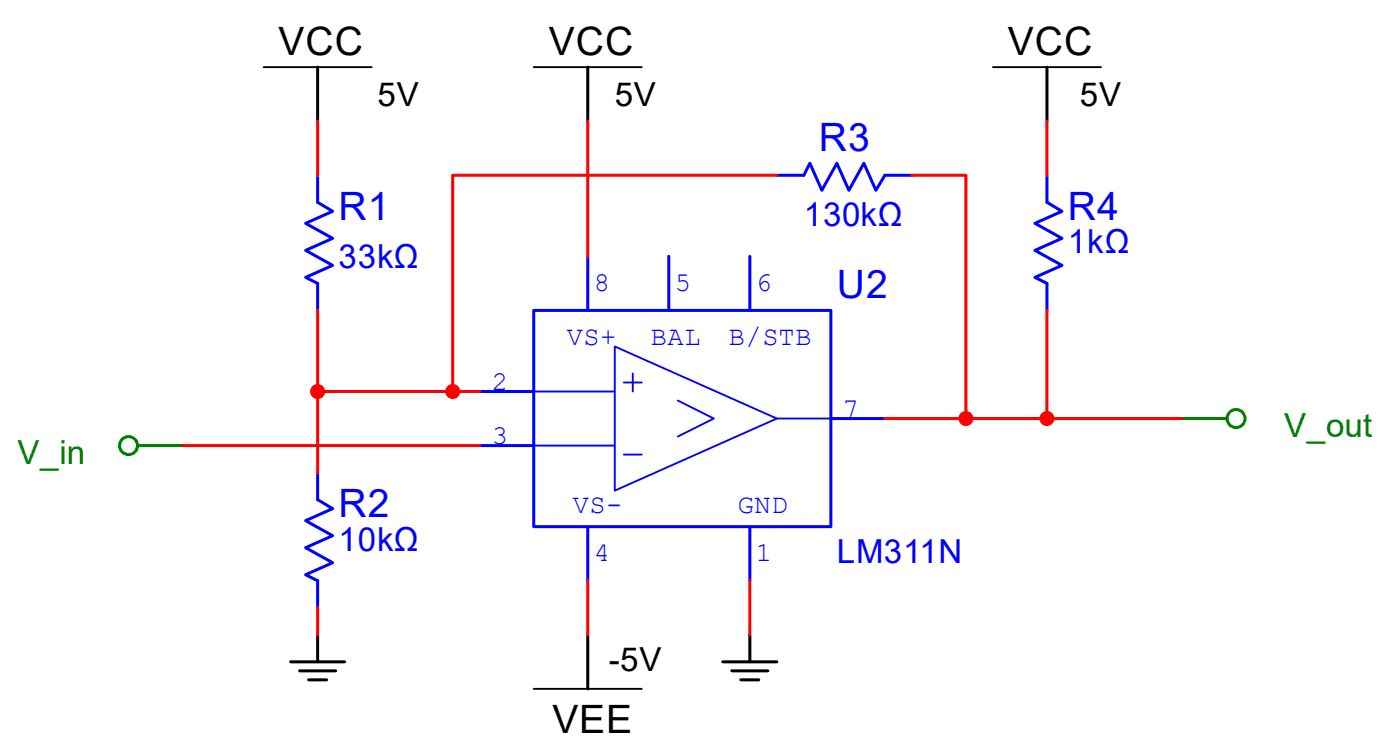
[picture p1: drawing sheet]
<svg xmlns="http://www.w3.org/2000/svg" width="99mm" height="53mm" viewBox="0 0 99 53" stroke-linecap="round" stroke-linejoin="round" font-family="sans-serif">
<path d="M37.6 31.4h5.8M37.6 27.6h5.8M43.4 24.4l11.4 5.1-11.4 5.1zM44 27h1.3M44 32h1.3M44.6 26.3v1.3M47.8 28.2l2.5 1.3-2.5 1.3M54.8 29.5h3.8" fill="none" stroke="#00f" stroke-width=".13"/>
<path d="M37.6 21.9h21v15.2h-21z" fill="none" stroke="#00f" stroke-width=".21"/>
<path d="M33.8 27.6h3.8" fill="none" stroke="#00f" stroke-width=".21"/>
<path d="M33.8 31.4h3.8" fill="none" stroke="#00f" stroke-width=".21"/>
<path d="M41.5 37.1v3.8" fill="none" stroke="#00f" stroke-width=".21"/>
<path d="M41.5 18.1v3.8" fill="none" stroke="#00f" stroke-width=".21"/>
<path d="M58.6 29.5h3.8" fill="none" stroke="#00f" stroke-width=".21"/>
<path d="M52.9 37.1v3.8" fill="none" stroke="#00f" stroke-width=".21"/>
<path d="M47.2 18.1v3.8" fill="none" stroke="#00f" stroke-width=".21"/>
<path d="M22.4 14.3l1.1 .6-1.9 .8 1.9 1.1-1.9 .8 1.9 1.1-1.9 .8 .8 .5M52.9 18.1v3.8" fill="none" stroke="#00f" stroke-width=".21"/>
<path d="M18.6 4.7h7.6M37.6 4.7h7.7M70 4.7h7.6" fill="none" stroke="#000" stroke-width=".13"/>
<path d="M22.4 4.7v3.8M41.5 4.7v3.8M73.8 4.7v3.8M20.5 46.6h3.8M21.1 47.3h2.6M21.8 47.9h1.2M22.4 44.7v1.9M51 46.6h3.8M51.6 47.3h2.6M52.2 47.9h1.3M52.9 44.7v1.9" fill="none" stroke="#000" stroke-width=".21"/>
<path d="M22.4 20v1.9" fill="none" stroke="#00f" stroke-width=".21"/>
<path d="M22.4 12.4v1.9M22.4 35.2l1.1 .6-1.9 .9 1.9 1.1-1.9 .8 1.9 1.1-1.9 .8 .8 .4" fill="none" stroke="#00f" stroke-width=".21"/>
<path d="M22.4 40.9v1.9" fill="none" stroke="#00f" stroke-width=".21"/>
<path d="M22.4 33.3v1.9" fill="none" stroke="#00f" stroke-width=".21"/>
<g fill="none" stroke="#008000" stroke-width=".21">
<path d="M9.7 31.4h1.3"/>
<circle cx="9.1" cy="31.4" r=".64"/>
</g>
<path d="M11 31.4h1.9" fill="none" stroke="#008000" stroke-width=".21"/>
<path d="M73.8 14.3l1.1 .6-1.9 .8 1.9 1.1-1.9 .8 1.9 1.1-1.9 .8 .8 .5" fill="none" stroke="#00f" stroke-width=".21"/>
<path d="M73.8 20v1.9" fill="none" stroke="#00f" stroke-width=".21"/>
<path d="M73.8 12.4v1.9" fill="none" stroke="#00f" stroke-width=".21"/>
<g fill="none" stroke="#008000" stroke-width=".21">
<path d="M85.3 29.5h1.2"/>
<circle cx="87.2" cy="29.5" r=".64"/>
</g>
<path d="M83.4 29.5h1.9" fill="none" stroke="#008000" stroke-width=".21"/>
<g fill="#f00" stroke="#f00" stroke-width=".21">
<circle cx="68.1" cy="29.5" r=".42"/>
<circle cx="22.4" cy="27.6" r=".42"/>
<circle cx="31.9" cy="27.6" r=".42"/>
<circle cx="73.8" cy="29.5" r=".42"/>
</g>
<path d="M56.7 12.4l.4-.9 .9 1.9 1-1.9 .9 1.9 1-1.9 .9 1.9 .6-1" fill="none" stroke="#00f" stroke-width=".21"/>
<path d="M54.8 12.4h1.9" fill="none" stroke="#00f" stroke-width=".21"/>
<path d="M62.4 12.4h1.9" fill="none" stroke="#00f" stroke-width=".21"/>
<path d="M37.6 48.5h7.7" fill="none" stroke="#000" stroke-width=".13"/>
<path d="M41.5 44.7v3.8" fill="none" stroke="#000" stroke-width=".21"/>
<g fill="none" stroke="#f00" stroke-width=".21">
<path d="M22.4 8.5v3.9M41.5 8.5v9.6M54.8 12.4h-22.9v15.2M64.3 12.4h3.8v17.1M73.8 8.5v3.9M12.9 31.4h20.9M22.4 21.9v11.4M22.4 27.6h11.4M62.4 29.5h21M73.8 21.9v7.6M22.4 42.8v1.9M41.5 40.9v3.8"/>
<path d="M52.9 40.9v3.8"/>
</g>
<g font-size="2.8">
<text x="19.6" y="3.8">VCC</text>
<text x="38.7" y="3.8">VCC</text>
<text x="71.1" y="3.8">VCC</text>
<text x="39" y="51.7">VEE</text>
</g>
<g font-size="2.8" fill="#00f">
<text x="57.7" y="10.6">R3</text>
<text x="23.9" y="15.5">R1</text>
<text x="75.3" y="15.5">R4</text>
<text x="59" y="21">U2</text>
<text x="23.9" y="36.4">R2</text>
</g>
<g font-size="2.3">
<text x="26.6" y="7.5">5V</text>
<text x="43.4" y="7.5">5V</text>
<text x="76.2" y="7.5">5V</text>
<text x="42.9" y="47.3">-5V</text>
</g>
<g font-size="2.3" fill="#00f">
<text x="56.7" y="16">130kΩ</text>
<text x="75.3" y="17.9">1kΩ</text>
<text x="23.9" y="18.9">33kΩ</text>
<text x="23.9" y="38.8">10kΩ</text>
<text x="59" y="39.7">LM311N</text>
</g>
<g font-size="2.3" fill="#008000">
<text x="1.2" y="32.7">V_in</text>
<text x="90.6" y="30.8">V_out</text>
</g>
<g font-size="1.9" fill="#00f">
<text x="41.9" y="20.5">8</text>
<text x="47.6" y="20.5">5</text>
<text x="53.3" y="20.5">6</text>
<text x="34.7" y="27.5">2</text>
<text x="40" y="24.3">VS+</text>
<text x="45.9" y="24.3">BAL</text>
<text x="51.4" y="24.3">B/STB</text>
<text x="59.4" y="29.4">7</text>
<text x="34.7" y="31.3">3</text>
<text x="40.4" y="36.1">VS-</text>
<text x="41.9" y="39.5">4</text>
<text x="52" y="36.1">GND</text>
<text x="53.3" y="39.5">1</text>
</g>
</svg>
